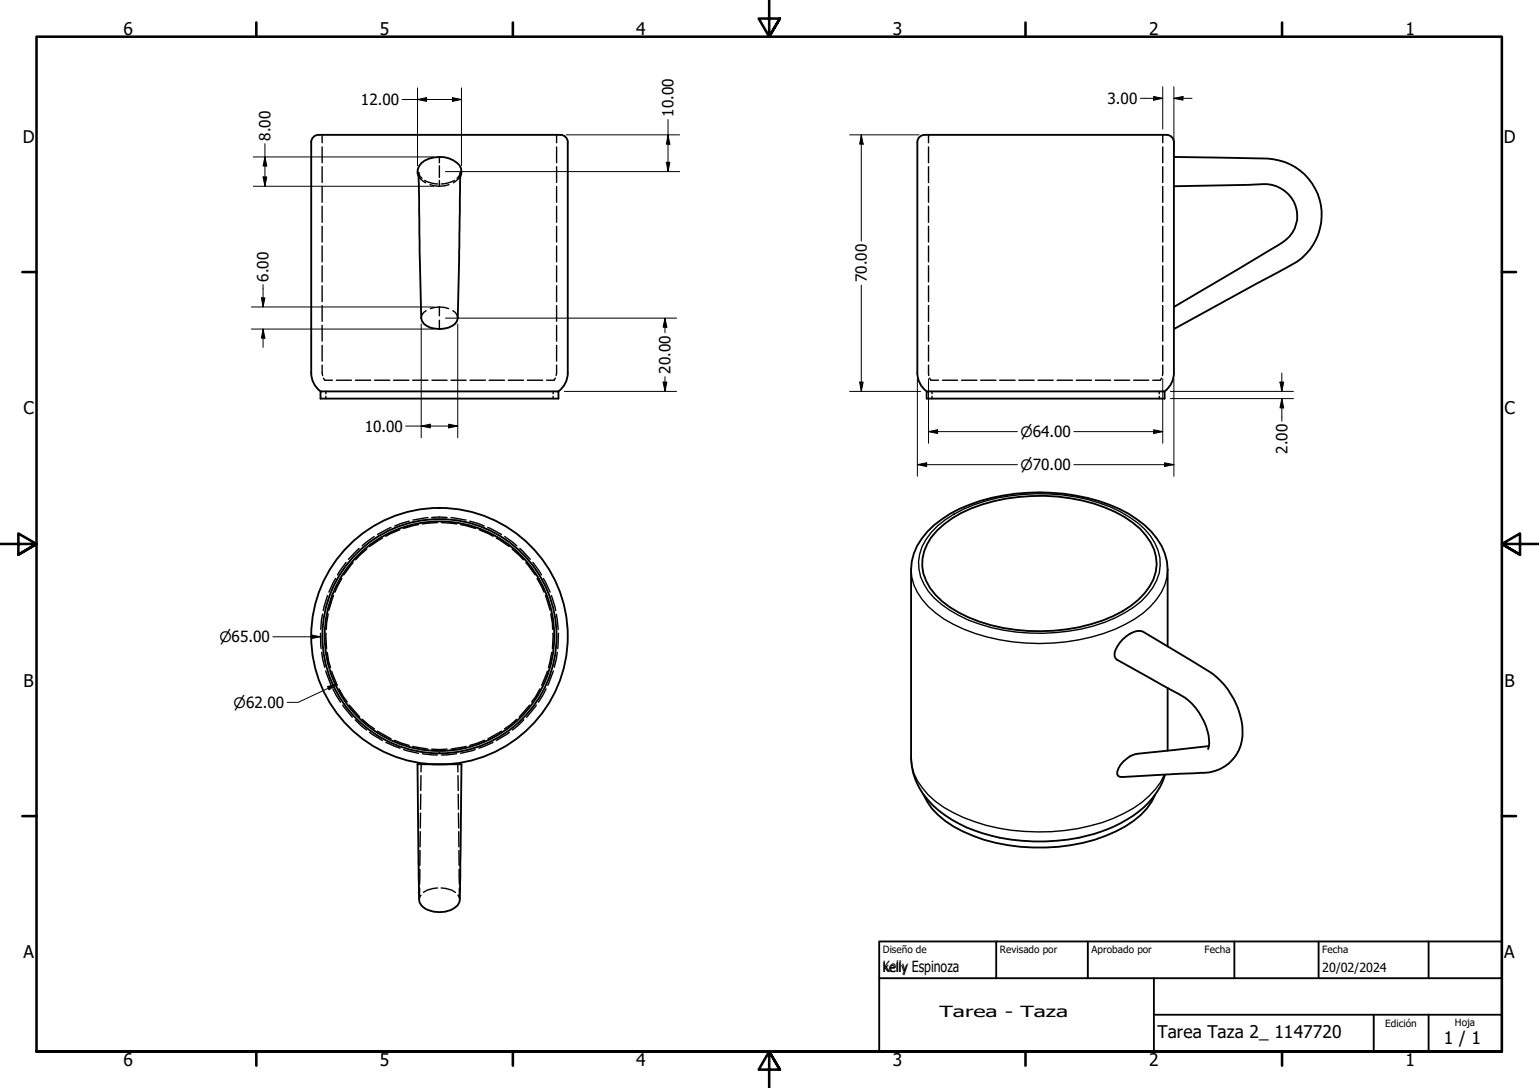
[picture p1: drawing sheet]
<svg xmlns="http://www.w3.org/2000/svg" width="420mm" height="297mm" viewBox="0 0 420 297" stroke-linecap="round" stroke-linejoin="round" font-family="sans-serif">
<!-- layer: Oculto (ISO) -->
<g fill="none" stroke="#000" stroke-width=".38">
<path d="M87.9 36.8v2.2M152 36.8v2.2M253.5 36.8v2.2M317.4 36.8v2.2M87.9 40.1v4.3M87.9 45.5v4.3M87.9 50.9v4.3M87.9 56.3v4.4M114.3 48.2l.6 .8 1.3 .9M114.3 47.1l.1 .6 .8 1M116 49.3l1 .5 2.5 .4M117.4 50.4l2.6 .4"/>
<path d="M120 42.8v1.6M120 45.3v3.1M120 49.3v1.5M122.6 50.4l-2.6 .4M124 49.3l-1.1 .5-2.4 .4M125.7 48.2l-.7 .8-1.2 .9M125.7 47.1l-.2 .6-.7 1M152 40.1v4.3M152 45.5v4.3M152 50.9v4.3M152 56.3v4.4M253.5 40.1v4.3"/>
<path d="M253.5 45.5v4.3M253.5 50.9v4.3M253.5 56.3v4.4M317.4 40.1v4.3M317.4 45.5v4.3M317.4 50.9v4.3M317.4 56.3v4.4M87.9 61.8v4.3M87.9 67.2v4.3M87.9 72.6v4.3M87.9 78v4.3M152 61.8v4.3"/>
<path d="M152 67.2v4.3M152 72.6v4.3M152 78v4.3M253.5 61.8v4.3M253.5 67.2v4.3M253.5 72.6v4.3M253.5 78v4.3M317.4 61.8v4.3M317.4 67.2v4.3M317.4 72.6v4.3M317.4 78v4.3M87.9 99.7l.2 2.8"/>
<path d="M87.9 83.4v4.3M87.9 88.8v4.3M87.9 94.3v4.3M116.3 84.8l-.7 .5-.5 .8-.1 .8M120 83.8l-2.5 .5M120 83.8l2.5 .5M120 83.8v2.4M120 87.4v2.4M123.6 84.8l.7 .5 .7 1.6M152 99.7l-.2 2.8M152 83.4v4.3M152 88.8v4.3"/>
<path d="M152 94.3v4.3M253.5 99.7l.1 2.8M253.5 83.4v4.3M253.5 88.8v4.3M253.5 94.3v4.3M317.4 99.7v2.8M317.4 83.4v4.3M317.4 88.8v4.3M317.4 94.3v4.3M88.3 103.2l.3 .6h2.1M89 106.9v.6M89 108.2v.6"/>
<path d="M91.8 103.8h4.1M97 103.8h4.2M102.2 103.8h4.2M107.4 103.8h4.2M112.6 103.8h4.2M117.9 103.8h4.1M123.1 103.8h4.2M128.3 103.8h4.2M133.5 103.8h4.2M138.7 103.8h4.2M144 103.8h4.1M151 106.9v.6"/>
<path d="M151 108.2v.6M151.6 103.2l-.3 .6h-2.1M253.8 103.2l.3 .6h2.1M254.4 106.9v.6M254.4 108.2v.6M257.3 103.8h4.1M262.5 103.8h4.2M267.7 103.8h4.2M272.9 103.8h4.2M278.1 103.8h4.2M283.4 103.8h4.1M288.6 103.8h4.2"/>
<path d="M293.8 103.8h4.2M299 103.8h4.2M304.2 103.8h4.2M309.5 103.8h4.1M316.5 106.9v.6M316.5 108.2v.6M317.1 103.2l-.3 .6h-2.1M91.6 157.9l-1.8 3.8M93.3 157.9l-1.9 3.8M94.5 153.5l-2.4 3.5M96.4 153.6l-2.5 3.4M98 149.7l-2.9 3"/>
<path d="M100.1 149.9l-3 2.9M102.2 146.5l-3.3 2.5M104.4 146.9l-3.5 2.3M106.7 144l-3.6 1.9M109.2 144.6l-3.9 1.8M111.7 142.3l-3.9 1.3M114.2 143.2l-4 1.1M116.8 141.3l-4.1 .7M117.9 141.3h4.1M119.4 142.7l-4.1 .4M120.5 142.7l4.2 .4M123.1 141.3l4.2 .7"/>
<path d="M125.7 143.2l4.1 1.1M128.3 142.3l3.9 1.3M130.8 144.6l3.8 1.8M133.2 144l3.7 1.9M135.5 146.9l3.5 2.3M137.8 146.5l3.3 2.5M139.8 149.9l3.1 2.9M141.9 149.7l2.9 3M143.6 153.6l2.5 3.4M145.5 153.5l2.3 3.5M146.6 157.9l1.9 3.8M148.3 157.9l1.9 3.8"/>
<path d="M87.5 172.9l.2 4.2M87.8 178.1l.8 4.1M88.1 167.7l-.5 4.1M89 172.9l.2 4.2M89.3 178.1l.4 2.5 .5 1.6M89.4 162.6l-1.1 4.1M89.6 167.6l-.5 4.2M91.1 162.6l-1.3 4M148.9 162.6l1.3 4M150.4 167.6l.5 4.2M150.6 162.6l1.1 4.1M150.6 178.1l-.9 4.1"/>
<path d="M150.9 172.9l-.1 4.2M151.9 167.7l.5 4.1M152.1 178.1l-.8 4.1M152.5 172.9l-.2 4.2M88.9 183.2l1.5 3.9M90.6 183.2l1.5 3.9M90.9 188.1l2.1 3.6M92.6 188.1l1.1 2.1 1.1 1.4M93.5 192.5l2.7 3.3M95.4 192.5l2.8 3.2M97 196.5l3.1 2.8M98.9 196.4l3.3 2.6"/>
<path d="M100.9 199.9l3.5 2.3M103.1 199.6l3.6 2.1M136.9 199.6l-3.7 2.1M139.1 199.9l-3.6 2.3M141 196.4l-3.3 2.6M143 196.5l-3.1 2.8M144.6 192.5l-2.8 3.2M146.4 192.5l-2.6 3.3M147.4 188.1l-1.2 2.1-1 1.4M149.1 188.1l-2.1 3.6M149.4 183.2l-1.5 3.9M151.1 183.2l-1.6 3.9"/>
<path d="M105.3 202.7l3.9 1.6M107.7 202.1l4 1.4M110.2 204.6l4 1.1M112.7 203.8l4.1 .7M114.9 216.8l-.1 4.2M114.9 211.8v4M115 208.6l-.1 2.1M115.3 205.8l4.1 .3M117.9 204.5h4.1M124.7 205.8l-4.2 .3M125 208.6v2.1M125 211.8l.1 4"/>
<path d="M125.1 216.8l.1 4.2M127.3 203.8l-4.2 .7M129.7 204.6l-4 1.1M132.3 202.1l-4 1.4M134.6 202.7l-3.9 1.6M114.6 237.3v4.1M114.7 232.2l-.1 4.1M114.7 227.1v4.1M114.8 222l-.1 4M125.2 222v4M125.2 227.1l.1 4.1M125.3 232.2v4.1"/>
<path d="M125.3 237.3l.1 4.1M114.6 242.4l-.1 3 .4-1M119.4 242.4a5.7 5.7 0 0 0-3.8 1.2M120.5 242.4a5.7 5.7 0 0 1 3.8 1.2M125.4 242.4l.1 3-.5-1"/>
</g>
<circle cx="125" cy="86.9" r=".19" fill="#000"/>
<!-- layer: Visible (ISO) -->
<g fill="none" stroke="#000" stroke-width=".51">
<path d="M87 36.8a2 2 0 0 0-2 2v63a6.3 6.3 0 0 0 2.5 5M87 36.8h66M153 36.8a2 2 0 0 1 2 2v63a6.3 6.3 0 0 1-2.5 5M114.3 47.1l.7 39.8a3.5 3.5 0 0 0 3.7 2.8 5.7 5.7 0 0 0 6.1-2.1l.2-.7 .3-16.2 .4-23.6M114.3 48.2a3.6 3.6 0 0 1 2.9-4.9 7.7 7.7 0 0 1 8.2 1.8 3 3 0 0 1 .3 3.1M320.5 42.8l25.6 .5a15.5 15.5 0 0 1 14.5 12.7 15.5 15.5 0 0 1-9.3 17l-30.8 16.8M320.5 50.8l22.9-.5a8.8 8.8 0 0 1 9.4 4.1 8.8 8.8 0 0 1-.8 10.2 21 21 0 0 1-5.2 3.6l-26.3 15.6M87.5 106.9h65v1.9h-65zM252.9 106.8a6.3 6.3 0 0 1-2.5-5v-63a2 2 0 0 1 2.1-2h66a2 2 0 0 1 2 2v63a6.3 6.3 0 0 1-2.5 5M253 106.9h64.9v1.9h-64.9zM255.8 144.8a31.3 31.3 0 0 1 15.5-8 50.9 50.9 0 0 1 33.1 2.9 19.8 19.8 0 0 1 10.7 10.3 11.6 11.6 0 0 1-2.6 12 29.1 29.1 0 0 1-14.7 8.4 50.6 50.6 0 0 1-36.1-3.2 18.3 18.3 0 0 1-9.6-10.6 12.4 12.4 0 0 1 3.7-11.8zM318.8 176.5v-21a16.1 16.1 0 0 0-6.3-12.1 41.6 41.6 0 0 0-22.1-8.6 53.3 53.3 0 0 0-31 5.5 21.3 21.3 0 0 0-9.9 10.8l-.6 2.2-.2 2.2v51.4a19.5 19.5 0 0 0 9.4 15.7 45.3 45.3 0 0 0 27.2 7.1 42.5 42.5 0 0 0 26.9-9.2 20.1 20.1 0 0 0 5.9-9"/>
<path d="M318.8 187.8v17.2M114 208.6h12l-.5 35.5a3.6 3.6 0 0 1-2.4 4.4 7.5 7.5 0 0 1-8.1-1.4l-.5-.9-.1-2.1zM252.1 216.9a20.8 20.8 0 0 0 10.8 10.1 51.5 51.5 0 0 0 41.7 0 20.2 20.2 0 0 0 10.8-10.1M330 203.7l-19.5 2.1a7.1 7.1 0 0 0-5.5 5.5l.2 .5 .5 .3h.7l19.5-1a15.8 15.8 0 0 0 8.5-1.9 11.5 11.5 0 0 0 4.5-12.6 21.6 21.6 0 0 0-9.1-13.5l-17.8-10.6a5.5 5.5 0 0 0-5.5 2 6.9 6.9 0 0 0-2.2 4.6l.2 .7 .5 .3 14.5 8.2a16.7 16.7 0 0 1 10.6 14.7l-.3 1.5"/>
<circle cx="120" cy="173.7" r="31.3"/>
<circle cx="120" cy="173.7" r="35"/>
<circle cx="120" cy="173.7" r="32"/>
</g>
<!-- layer: Visible fina (ISO) -->
<path d="M248.7 155.5a15.5 15.5 0 0 0 6.8 11.9 45.1 45.1 0 0 0 24.6 8.2 53.4 53.4 0 0 0 27-5.1 21.3 21.3 0 0 0 10.9-10.8l.6-2.1 .2-2.1M256 143.6a40.1 40.1 0 0 1 23.3-8.6 50.1 50.1 0 0 1 26.5 4.7 21.8 21.8 0 0 1 9.5 8.6 11.8 11.8 0 0 1-2 14 30.9 30.9 0 0 1-14.9 8.6 54.6 54.6 0 0 1-33.9-1.6 24.3 24.3 0 0 1-12.3-9.9 11.8 11.8 0 0 1 2-14zM248.7 206.9a15.6 15.6 0 0 0 6.6 11.8 46.5 46.5 0 0 0 28.1 8.4 50.3 50.3 0 0 0 26-6.5 21.9 21.9 0 0 0 8.5-9.1" fill="none" stroke="#000" stroke-width=".38"/>
<!-- layer: Borde (ISO) -->
<g fill="none" stroke="#000" stroke-width=".7">
<path d="M70 6.1v3.9M140 6.1v3.9M210 0v10l-2.9-4.9h5.8l-2.9 4.9 2.9-4.9M280 6.1v3.9M350 6.1v3.9M6.1 74.3h3.9M410 74.3h3.9M0 148.5h10l-5-2.8v5.7l5-2.9-5 2.9M420 148.5h-10l5-2.8v5.7l-5-2.9 5 2.9M6.1 222.8h3.9M410 222.8h3.9M10 287.1v-277.1h400v277.1h-400h400"/>
<path d="M70 287.1v3.8M140 287.1v3.8M212.9 292l-2.9-4.9 2.9 4.9h-5.8l2.9-4.9v9.9M280 287.1v3.8M350 287.1v3.8"/>
</g>
<path d="M240 257h170v30.1h-170zM272 257v10.1M297 257v10.1M337 257v10.1M360 257v10.1M390 257v10.1M240 267.1h170M315 277h95M315 267.1v20M375 277v10.1M390 277v10.1" fill="none" stroke="#000" stroke-width=".51"/>
<!-- layer: Cota (ANSI) -->
<g fill="none" stroke="#000" stroke-width=".27">
<path d="M72.3 39.2v11.6M109.8 27.2h16.2M114 27.2l2.5-.5v1zM114 24v21.3M123.5 26.7l2.5 .5-2.5 .5zM126 24v21.3M154.6 36.8h30.9M182.4 36.8l.5 2.6h-1zM182.4 32.6v14.2M232 36.8h18.9M235.1 36.8l.5 2.6h-.9zM235.1 36.8v29"/>
<path d="M311.3 26.8h6.1M315 26.3l2.4 .5-2.4 .6zM317.4 23.7v11.5M320.5 26.8l2.5-.5v1.1zM320.5 26.8h4.9M320.5 23.7v17.6M69.2 42.8h49.2M69.2 50.8h49.2M71.8 48.3h1l-.5 2.5zM72.3 42.8l.5 2.5h-1zM121.6 46.8h63.9M181.9 44.3h1l-.5 2.5z"/>
<path d="M71.8 77.7v6.1M235.1 77.8v29.1M68.6 83.8h49.8M68.6 89.8h49.8M71.4 81.3h.9l-.5 2.5zM71.8 89.8l.5 2.5h-.9zM71.8 89.8v5.1M115 88.4v31.1M121.6 86.9h63.1M125 88.4v31.1M181.5 86.9l.6 2.4h-1.1zM181.5 86.9v4"/>
<path d="M110.7 116.3h14.3M115 116.3l2.5-.5v1zM122.5 115.8l2.5 .5-2.5 .5zM154.1 106.9h30.6M181 104.3h1.1l-.6 2.6zM181.5 102.9v4M232 106.9h19.3M234.7 104.3h.9l-.5 2.6zM250.4 103.4v26.6M253.5 117.8l2.5-.5v1zM253.5 117.8h24.2M253.5 103.4v17.6"/>
<path d="M293.2 117.8h24.2M315 117.3l2.4 .5-2.4 .5zM317.4 103.4v17.6M319.5 106.9h33.6M319.5 108.8h33.6M320.5 103.4v26.6M349.4 104.3h1.1l-.6 2.6zM349.9 108.8l.6 2.6h-1.1zM349.9 101.8v5.1M349.9 108.8v6.2M250.4 126.9l2.6-.5v1zM250.4 126.9h27.3"/>
<path d="M293.2 126.9h27.3M317.9 126.4l2.6 .5-2.6 .5zM74.5 173.8h13M85 173.3l2.5 .5-2.5 .6zM89.4 187.4l2.5-.6-2 1.5zM91.9 186.8l-10.5 5h-3"/>
</g>
<g fill="#000">
<path d="M114 27.2l2.5-.5v1zM123.5 26.7l2.5 .5-2.5 .5zM182.4 36.8l.5 2.6h-1zM235.1 36.8l.5 2.6h-.9zM315 26.3l2.4 .5-2.4 .6zM320.5 26.8l2.5-.5v1.1zM71.8 48.3h1l-.5 2.5zM72.3 42.8l.5 2.5h-1zM181.9 44.3h1l-.5 2.5zM71.4 81.3h.9l-.5 2.5zM71.8 89.8l.5 2.5h-.9zM181.5 86.9l.6 2.4h-1.1z"/>
<path d="M115 116.3l2.5-.5v1zM122.5 115.8l2.5 .5-2.5 .5zM181 104.3h1.1l-.6 2.6zM234.7 104.3h.9l-.5 2.6zM253.5 117.8l2.5-.5v1zM315 117.3l2.4 .5-2.4 .5zM349.4 104.3h1.1l-.6 2.6zM349.9 108.8l.6 2.6h-1.1zM250.4 126.9l2.6-.5v1zM317.9 126.4l2.6 .5-2.6 .5zM85 173.3l2.5 .5-2.5 .6zM89.4 187.4l2.5-.6-2 1.5z"/>
</g>
<g font-size="4.8">
<text x="33.7" y="9.6">6</text>
<text x="103.7" y="9.6">5</text>
<text x="173.7" y="9.6">4</text>
<text x="243.7" y="9.6">3</text>
<text x="313.7" y="9.6">2</text>
<text x="383.7" y="9.6">1</text>
<text x="6.2" y="38.9">D</text>
<text x="410.5" y="38.9">D</text>
<text x="6.4" y="113.1">C</text>
<text x="410.7" y="113.1">C</text>
<text x="6.4" y="187.4">B</text>
<text x="410.7" y="187.4">B</text>
<text x="6.4" y="261.7">A</text>
<text x="410.7" y="261.7">A</text>
<text x="316" y="283.4">Tarea Taza 2_ 1147720</text>
<text x="394.2" y="285">1 / 1</text>
<text x="33.7" y="290.9">6</text>
<text x="103.7" y="290.9">5</text>
<text x="173.7" y="290.9">4</text>
<text x="243.7" y="290.9">3</text>
<text x="313.7" y="290.9">2</text>
<text x="383.7" y="290.9">1</text>
</g>
<g font-size="4.2">
<text x="98.6" y="28.7">12.00</text>
<text x="302.4" y="28.4">3.00</text>
<text x="183.9" y="31.9" transform="rotate(-90 183.9 31.9)">10.00</text>
<text x="73.9" y="38.4" transform="rotate(-90 73.9 38.4)">8.00</text>
<text x="73.3" y="76.9" transform="rotate(-90 73.3 76.9)">6.00</text>
<text x="236.7" y="77.1" transform="rotate(-90 236.7 77.1)">70.00</text>
<text x="183.1" y="102" transform="rotate(-90 183.1 102)">20.00</text>
<text x="99.6" y="117.8">10.00</text>
<text x="351.5" y="123.9" transform="rotate(-90 351.5 123.9)">2.00</text>
<text x="241" y="265.4">Kelly Espinoza</text>
<text x="256.5" y="277.7">Tarea - Taza</text>
</g>
<g font-size="3.9">
<text x="278.6" y="119.3">⌀64.00</text>
<text x="278.6" y="128.3">⌀70.00</text>
<text x="59.9" y="175.3">⌀65.00</text>
<text x="63.8" y="193.2">⌀62.00</text>
</g>
<g font-size="3.4">
<text x="241" y="265.4">kelly</text>
<text x="361" y="265.5">20/02/2024</text>
</g>
<g font-size="2.7">
<text x="241" y="260.2">Diseño de</text>
<text x="273" y="260.1">Revisado por</text>
<text x="298" y="260.1">Aprobado por</text>
<text x="328.9" y="260.1">Fecha</text>
<text x="361" y="260.1">Fecha</text>
<text x="378.2" y="280.3">Edición</text>
<text x="397.2" y="280">Hoja</text>
</g>
</svg>
